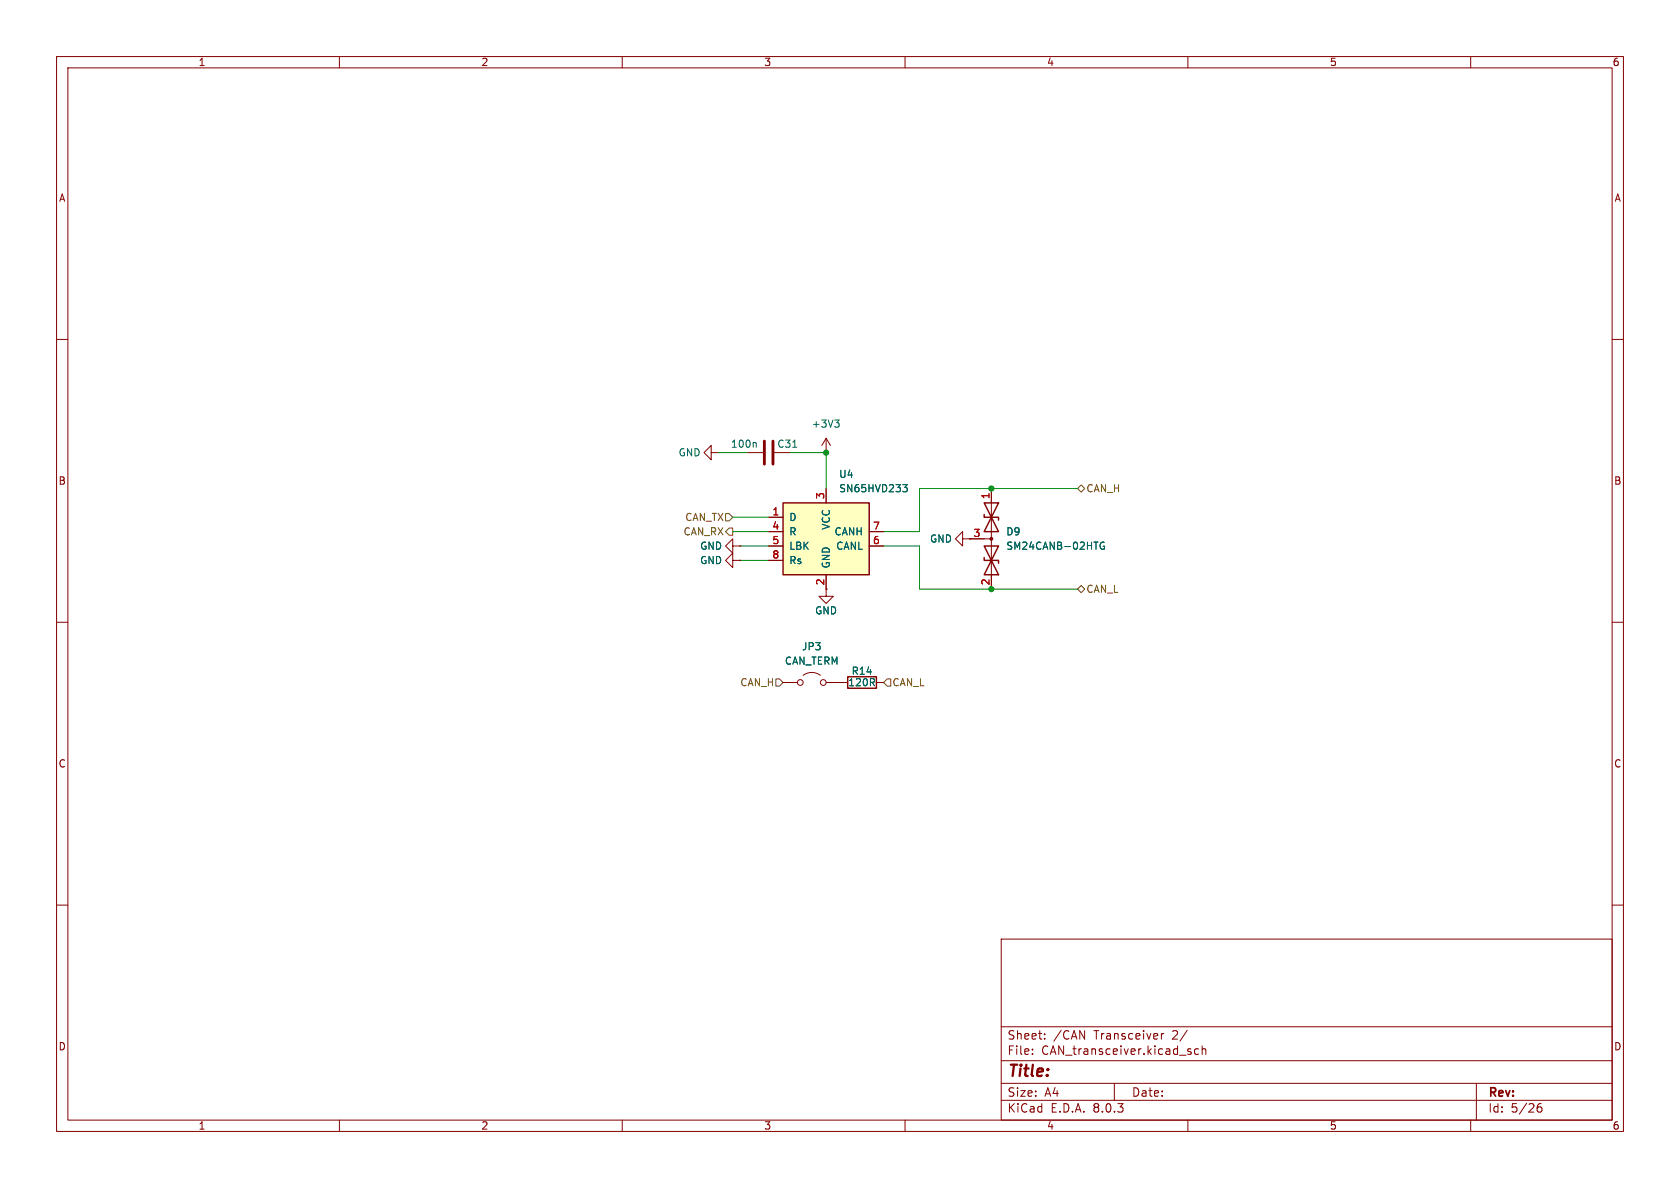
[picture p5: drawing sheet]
<svg xmlns="http://www.w3.org/2000/svg" width="297mm" height="210mm" viewBox="0 0 297 210" stroke-linecap="round" stroke-linejoin="round" font-family="sans-serif">
<g fill="none" stroke="#840000" stroke-width=".18">
<path d="M10 10h277v190h-277zM12 12h273v186h-273zM60 10v2M110 10v2M160 10v2M210 10v2M260 10v2M10 60h2M285 60h2M146 77.5l-.7 1.2M146 77.5v2.5M146 77.5l.8 1.2"/>
<path d="M125.7 80v-1.3l-1.2 1.3 1.2 1.3v-1.3h1.3M127 80h.1M129.5 99.1v-1.3l-1.2 1.3 1.2 1.2v-1.2h1.3M129.5 96.5v-1.2l-1.2 1.2 1.2 1.3v-1.3h1.3M130.8 99.1h.1M130.8 96.5h.1M132.1 80h2.8M136.9 80h2.8M146 80h.1M170.2 95.3v-1.3l-1.3 1.3 1.3 1.2v-1.2h1.2M171.4 95.3h.1M10 110h2"/>
<path d="M285 110h2M10 160h2M285 160h2M177 166h108v32h-108zM60 198v2M110 198v2M160 198v2M177 194.5h108M177 191.5h108M177 187.5h108M177 181.5h108M182.5 186.3v.1"/>
<path d="M182.5 185.5v.1M184.7 183.6v.1M184.7 182.8v.1M197 191.5v3M205.3 182.7v1M205.7 182.7l-.2 .1-.2 .2M210 198v2M210.2 185.9l.3 .1 .1 .2-.2 .2h-.3M210.2 185.4l.3 .1M211.9 185.5l-.4-.1-.3 .3v.4l.1 .2h.6M212.5 185.5l.2-.1 .4 .1 .1 .9M212.5 184.9v1.5"/>
<path d="M260 198v2M261 191.5v6.5M271.7 196l.3-.3h.5l.1 .3v.3l-.3 .3h-.3l-.3-.3M272.5 195.1a.6 .6 0 0 0-.8 .6"/>
</g>
<path d="M135.1 78v4M136.7 78v4" fill="none" stroke="#840000" stroke-width=".51"/>
<path d="M133.5 78.2l.2 .2v.7M140.1 79.1h.8M147.6 74.2h.7l-.4 .5M148.1 74.7l.2 .3v.3l-.2 .2" fill="none" stroke="#006464" stroke-width=".18"/>
<path d="M138.4 88.9h15.3v12.7h-15.3z" fill="#ffffc2"/>
<path d="M138.4 88.9h15.3v12.7h-15.3zM174 90.9v.5h2.5v.5M174 98.6v.5h2.5v.5M174 88.9h2.5l-2.5 5.1h2.5zM174 96.5h2.5l-2.5 5.1h2.5zM149.9 119.6h5v2.1h-5z" fill="none" stroke="#840000" stroke-width=".25"/>
<g fill="none" stroke="#840000" stroke-width=".18">
<path d="M130.8 99.1h.1M130.8 96.5h.1M135.9 91.4h2.5M135.9 94h2.5M135.9 96.5h2.5M135.9 99.1h2.5M146 86.4v2.5M153.7 94h2.5M153.7 96.5h2.5M171.4 95.3h.1M171.4 95.3h3.9M175.3 86.4v17.7"/>
<path d="M142 119.4a2.54 2.54 0 0 1 3 0M146 101.6v3.8h1.3l-1.3 1.3-1.2-1.3h1.2M138.4 120.7h2.6M146 120.7h3.9M154.9 120.7h1.3"/>
<circle cx="141.5" cy="120.7" r=".51"/>
<circle cx="145.5" cy="120.7" r=".51"/>
</g>
<path d="M159.6 85.7h.8l-.4 .5 .3 .1 .1 .4-.3 .2h-.3M195.2 95.9a.59 .59 0 0 0-.7 .6 .59 .59 0 0 0 .7 .5l.1-.4h-.3" fill="none" stroke="#006464" stroke-width=".18"/>
<circle cx="175.3" cy="95.2" r=".25" fill="#840000" stroke="#840000" stroke-width=".18"/>
<path d="M128.3 90.8h.6l.6 .6-.6 .7h-.6zM128.9 93.3h.6v1.3h-.6l-.6-.6zM190.5 86.4l.6-.7 .7 .7-.7 .6zM190.5 104.1l.6-.6 .7 .6-.7 .7zM137.2 120h.6l.6 .7-.6 .6h-.6zM156.8 120h.7v1.3h-.7l-.6-.6z" fill="none" stroke="#725600" stroke-width=".18"/>
<path d="M127 80h5.1M129.5 94h6.4M129.5 91.4h6.4M130.8 96.5h5.1M130.8 99.1h5.1M139.7 80h6.3v6.4M156.2 96.5h6.4v7.6h27.9M190.5 86.4h-27.9v7.6h-6.4" fill="none" stroke="#009600" stroke-width=".18"/>
<g fill="#009600" stroke="#009600" stroke-width=".18">
<circle cx="146" cy="80" r=".46"/>
<circle cx="175.3" cy="86.4" r=".46"/>
<circle cx="175.3" cy="104.1" r=".46"/>
</g>
<text font-size="2.8" fill="#840000" x="178" y="190.9">Title:</text>
<g font-size="2.1" fill="#840000">
<text x="178" y="184">Sheet:</text>
<text x="186.2" y="184">/CAN</text>
<text x="193.5" y="184">Transceiver</text>
<text x="207.4" y="184">2/</text>
<text x="178" y="186.7">File:</text>
<text x="184.1" y="186.7">CAN_transceiver.kicad_sch</text>
<text x="178" y="196.9">KiCad</text>
<text x="178" y="194.1">Size:</text>
<text x="184.7" y="194.1">A4</text>
<text x="185.7" y="196.9">E.D.A.</text>
<text x="193.3" y="196.9">8.0.3</text>
<text x="200" y="194.1">Date:</text>
<text x="263" y="194.3">Rev:</text>
<text x="263" y="196.9">Id:</text>
<text x="267.1" y="196.9">5/26</text>
</g>
<g font-size="1.8" fill="#840000">
<text x="35" y="11.9">1</text>
<text x="85" y="11.9">2</text>
<text x="135" y="11.9">3</text>
<text x="185" y="11.9">4</text>
<text x="235" y="11.9">5</text>
<text x="285" y="11.9">6</text>
<text x="10.3" y="35.9">A</text>
<text x="285.3" y="35.9">A</text>
<text x="10.3" y="85.9">B</text>
<text x="285.3" y="85.9">B</text>
<text x="145.8" y="103.6" transform="rotate(-90 145.8 103.6)">2</text>
<text x="10.3" y="135.9">C</text>
<text x="285.3" y="135.9">C</text>
<text x="10.3" y="185.9">D</text>
<text x="285.3" y="185.9">D</text>
<text x="35" y="199.9">1</text>
<text x="85" y="199.9">2</text>
<text x="135" y="199.9">3</text>
<text x="185" y="199.9">4</text>
<text x="235" y="199.9">5</text>
<text x="285" y="199.9">6</text>
</g>
<g font-size="1.8" fill="#006464">
<text x="143.4" y="75.8">+3V3</text>
<text x="119.9" y="80.9">GND</text>
<text x="129.1" y="79.3">100n</text>
<text x="137.3" y="79.3">C31</text>
<text x="148.3" y="84.7">U4</text>
<text x="148.3" y="87.2">SN65HVD233</text>
<text x="139.4" y="92.3">D</text>
<text x="139.4" y="94.8">R</text>
<text x="146.9" y="93.7" transform="rotate(-90 146.9 93.7)">VCC</text>
<text x="147.4" y="94.8">CANH</text>
<text x="177.8" y="94.8">D9</text>
<text x="123.7" y="99.9">GND</text>
<text x="123.7" y="97.4">GND</text>
<text x="139.4" y="97.4">LBK</text>
<text x="139.4" y="99.9">Rs</text>
<text x="146.9" y="100.6" transform="rotate(-90 146.9 100.6)">GND</text>
<text x="147.7" y="97.4">CANL</text>
<text x="164.3" y="96.1">GND</text>
<text x="177.8" y="97.4">SM24CANB-02HTG</text>
<text x="144" y="108.8">GND</text>
<text x="138.7" y="117.7">CAN_TERM</text>
<text x="141.7" y="115.2">JP3</text>
<text x="150.5" y="119.5">R14</text>
<text x="149.8" y="121.5">120R</text>
</g>
<g font-size="1.8" fill="#a90000">
<text x="145.8" y="88.3" transform="rotate(-90 145.8 88.3)">3</text>
<text x="175" y="88.3" transform="rotate(-90 175 88.3)">1</text>
<text x="136.5" y="91.2">1</text>
<text x="136.5" y="93.7">4</text>
<text x="154.2" y="93.7">7</text>
<text x="172" y="95">3</text>
<text x="136.5" y="96.3">5</text>
<text x="136.5" y="98.8">8</text>
<text x="154.2" y="96.3">6</text>
<text x="175" y="103.6" transform="rotate(-90 175 103.6)">2</text>
</g>
<g font-size="1.8" fill="#725600">
<text x="192" y="87.2">CAN_H</text>
<text x="120.7" y="94.8">CAN_RX</text>
<text x="121" y="92.3">CAN_TX</text>
<text x="192" y="105">CAN_L</text>
<text x="130.8" y="121.5">CAN_H</text>
<text x="157.7" y="121.5">CAN_L</text>
</g>
</svg>
